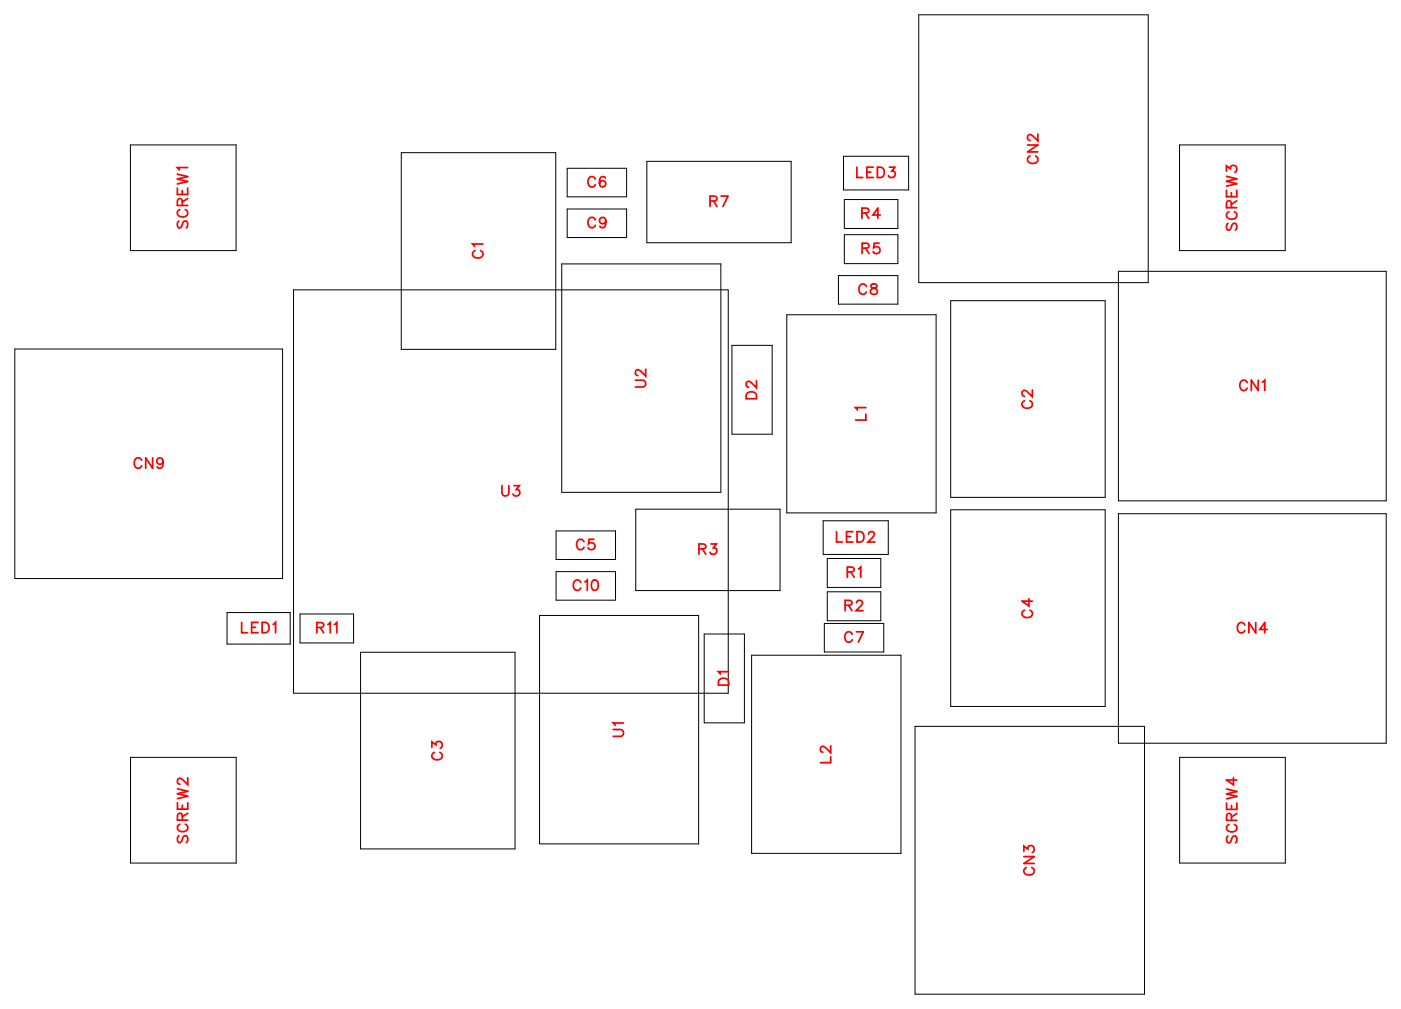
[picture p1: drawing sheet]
<svg xmlns="http://www.w3.org/2000/svg" width="96mm" height="69mm" viewBox="0 0 96 69" stroke-linecap="round" stroke-linejoin="round" font-family="sans-serif">
<g fill="none" stroke="#000" stroke-width=".07">
<path d="M9 9.9h7.2v7.3h-7.2zM20.2 19.9h29.8v27.7h-29.8zM27.5 10.5h10.7v13.5h-10.7zM38.6 18.1h10.9v15.7h-10.9zM38.9 11.6h4.1v1.9h-4.1zM38.9 14.3h4.1v2h-4.1zM44.4 11.1h9.9v5.6h-9.9zM57.6 18.9h4v2h-4zM57.9 10.7h4.5v2.3h-4.5zM58 13.7h3.6v2h-3.6zM58 16.1h3.6v2h-3.6zM63.1 1h15.7v18.4h-15.7z"/>
<path d="M76.8 18.6h18.4v15.8h-18.4zM81 9.9h7.2v7.3h-7.2zM1 24h18.4v15.7h-18.4zM38.2 36.4h4.1v2h-4.1zM38.2 39.2h4.1v2h-4.1zM43.6 34.9h10v5.6h-10zM50.2 23.7h2.8v6.1h-2.8zM54 21.6h10.3v13.6h-10.3zM56.5 35.7h4.5v2.4h-4.5zM56.8 38.3h3.7v2h-3.7zM65.3 20.6h10.6v13.5h-10.6zM65.3 35h10.6v13.5h-10.6z"/>
<path d="M76.8 35.3h18.4v15.7h-18.4zM9 52h7.2v7.2h-7.2zM15.6 42h4.3v2.2h-4.3zM20.6 42.1h3.7v2h-3.7zM24.8 44.8h10.6v13.5h-10.6zM37 42.2h11v15.7h-11zM48.3 43.5h2.8v6.1h-2.8zM51.6 45h10.3v13.6h-10.3zM56.6 42.8h4.1v2h-4.1zM56.8 40.6h3.7v2h-3.7zM62.8 49.9h15.8v18.3h-15.8zM81 52h7.2v7.2h-7.2z"/>
</g>
<g fill="none" stroke="#f00" stroke-width=".12">
<path d="M12.2 12.9v.4h.7v-.4M12.2 12l.7 .1-.7 .2 .7 .2-.7 .1M12.3 15.2l-.1 .1 .1 .3h.1l.3-.4h.1l.1 .1-.1 .3M12.3 14.4a.26 .26 0 0 0-.1 .3 .26 .26 0 0 0 .2 .2h.2a.26 .26 0 0 0 .3-.2 .26 .26 0 0 0-.2-.3M12.5 14.1v-.4h-.3v.4h.7M12.5 13.1v.2M12.9 11.5h-.7l.1 .2M12.9 13.6l-.4 .3M32.6 17.2a.26 .26 0 0 0-.2 .3 .26 .26 0 0 0 .3 .2h.2a.26 .26 0 0 0 .3-.2 .26 .26 0 0 0-.2-.3M33.2 16.8h-.8l.2 .1M40.9 12.3a.26 .26 0 0 0-.3-.2 .26 .26 0 0 0-.2 .3v.2a.26 .26 0 0 0 .2 .2 .26 .26 0 0 0 .3-.1M40.9 15.1a.26 .26 0 0 0-.3-.2 .26 .26 0 0 0-.2 .3v.2a.26 .26 0 0 0 .2 .2 .26 .26 0 0 0 .3-.1"/>
<path d="M41.6 12.2h-.1a.35 .35 0 0 0-.4 .2 .35 .35 0 0 0 .3 .4 .22 .22 0 0 0 .2-.2 .22 .22 0 0 0-.2-.2 .22 .22 0 0 0-.2 .2M41.6 15.2a.22 .22 0 0 1-.3 .1 .22 .22 0 0 1-.1-.3 .22 .22 0 0 1 .4 0v.2a.34 .34 0 0 1-.3 .4l-.1-.1M48.7 13.8h.5v-.2l-.2-.1h-.3v.7M49 13.8l.2 .4M49.5 13.5h.5l-.4 .7M58.8 11.5v.7h.4M59.2 14.6h.4v-.2l-.1-.1h-.3v.7M59.2 17h.4l.1-.2-.2-.1h-.3v.7M59.4 14.6l.2 .4M59.4 17l.3 .4M59.5 19.7a.26 .26 0 0 0-.3-.2 .26 .26 0 0 0-.2 .3v.1a.26 .26 0 0 0 .2 .3 .26 .26 0 0 0 .3-.2M59.5 11.8h.3"/>
<path d="M59.8 19.5v.2l.3 .1 .1 .2a.24 .24 0 0 1-.2 .2 .24 .24 0 0 1-.2-.2l.4-.3v-.2zM60 11.5h-.5v.7h.5M60.2 11.5h.3a.38 .38 0 0 1 .2 .3 .38 .38 0 0 1-.2 .4h-.3zM60.3 16.7h-.3v.3a.25 .25 0 0 1 .4 0 .25 .25 0 0 1-.1 .4 .25 .25 0 0 1-.4-.1M60.4 14.8h-.5l.4-.5v.7M61.1 11.5h.3l-.2 .2a.24 .24 0 0 1 .2 .4 .24 .24 0 0 1-.4 0M70.5 10h.8l-.8 .4h.8M70.7 10.7a.26 .26 0 0 0-.2 .3 .26 .26 0 0 0 .3 .2h.2a.26 .26 0 0 0 .3-.2 .26 .26 0 0 0-.2-.3M71.3 9.2v.5l-.4-.4-.2-.1-.2 .2v.1l.2 .1M84.2 11.8v-.4l.3 .2a.24 .24 0 0 1 .4-.2 .24 .24 0 0 1-.1 .4M84.2 13.1v.4h.7v-.4M84.2 12.1l.7 .2-.7 .1 .7 .2-.7 .2"/>
<path d="M84.3 15.3l-.1 .2 .1 .3 .2-.1 .2-.4h.1l.1 .2-.1 .3M84.4 14.5a.26 .26 0 0 0-.2 .3 .26 .26 0 0 0 .3 .2h.1a.26 .26 0 0 0 .3-.2 .26 .26 0 0 0-.2-.3M84.5 14.3v-.4l-.2-.1-.1 .5h.7M84.5 13.2v.3M84.9 13.8l-.4 .2M9.7 31.6a.26 .26 0 0 0-.3-.2 .26 .26 0 0 0-.2 .3v.2a.26 .26 0 0 0 .2 .2 .26 .26 0 0 0 .3-.1M10.5 31.4v.7l-.5-.7v.7M11.2 31.7a.22 .22 0 0 1-.3 .2 .22 .22 0 0 1-.1-.4 .22 .22 0 0 1 .4 0v.2a.34 .34 0 0 1-.3 .4l-.1-.1M34.5 33.3v.5l.2 .2 .2-.1v-.6M35.3 33.3h.4l-.2 .3a.24 .24 0 0 1 .1 .4 .24 .24 0 0 1-.4-.1M39.9 40a.26 .26 0 0 0-.3-.2 .26 .26 0 0 0-.2 .3v.2a.26 .26 0 0 0 .2 .2 .26 .26 0 0 0 .3-.1M40.1 37.2a.26 .26 0 0 0-.3-.2 .26 .26 0 0 0-.2 .3v.2a.26 .26 0 0 0 .2 .2 .26 .26 0 0 0 .3-.1"/>
<path d="M40.1 39.9l.2-.1v.7M40.7 39.8h.1a.37 .37 0 0 1 .3 .4 .37 .37 0 0 1-.3 .3 .45 .45 0 0 1-.1-.7zM40.8 37h-.4v.3a.25 .25 0 0 1 .4 0 .25 .25 0 0 1-.1 .4 .25 .25 0 0 1-.3-.1M43.6 26.1h.5l.2 .2-.1 .2-.6 .1M44.3 25.3v.5l-.3-.3-.2-.1-.2 .1v.1l.2 .2M48 37.7l.4-.1 .1-.1-.2-.2h-.3v.7M48.2 37.7l.3 .3M48.8 37.3h.4l-.2 .3a.24 .24 0 0 1 .2 .4 .25 .25 0 0 1-.5-.1M51.3 27l.2-.1 .3 .1 .1 .4h-.7zM51.9 26.1v.5l-.3-.3-.2-.1-.2 .1v.1l.2 .2M57.4 36.5v.7h.4M58.1 36.8h.3"/>
<path d="M58.2 39.3l.4-.1v-.1l-.1-.2h-.3v.7M58.4 39.3l.2 .3M58.6 36.5h-.5v.7h.5M58.8 36.5h.3a.38 .38 0 0 1 .2 .3 .38 .38 0 0 1-.2 .4h-.3zM58.9 39.1l.2-.2v.7M59.4 28h-.7l.2 .1M59.4 28.4v.4h-.7M59.6 36.7l.2-.2h.1l.1 .1-.1 .3-.3 .3h.5M70.3 27.5a.26 .26 0 0 0-.1 .3 .26 .26 0 0 0 .2 .2h.2a.26 .26 0 0 0 .3-.2 .26 .26 0 0 0-.2-.3M70.9 26.8v.4l-.4-.3-.2-.1-.1 .1v.2l.1 .1M85.6 26.3a.26 .26 0 0 0-.3-.2 .26 .26 0 0 0-.2 .3v.1a.26 .26 0 0 0 .2 .3 .26 .26 0 0 0 .3-.2M86.4 26.1v.7l-.5-.7v.7"/>
<path d="M86.7 26.2l.1-.1v.7M12.2 55.1v.4h.7v-.4M12.2 54.1l.7 .2-.7 .2 .7 .2-.7 .1M12.3 57.4l-.1 .1 .1 .3h.2l.1-.4h.2l.1 .1-.1 .3M12.4 56.6a.26 .26 0 0 0-.2 .3 .26 .26 0 0 0 .3 .2h.1a.26 .26 0 0 0 .3-.2 .26 .26 0 0 0-.2-.3M12.5 56.3v-.4h-.2l-.1 .4h.7M12.5 55.3v.2M12.9 53.4v.5l-.3-.4-.3-.1-.1 .2v.1l.2 .1M12.9 55.8l-.4 .3M16.6 42.7v.7h.4M17.3 43.1h.2M17.7 42.7h-.4v.7h.4"/>
<path d="M18 42.7h.2a.38 .38 0 0 1 .3 .4 .38 .38 0 0 1-.3 .3h-.2zM18.8 42.9l.1-.2v.7M21.8 43.1l.4-.1v-.1l-.1-.2h-.3v.7M22 43.1l.2 .3M22.5 42.9l.2-.2v.7M23 42.9l.1-.2v.7M29.7 51.3v-.4l.2 .2a.24 .24 0 0 1 .4-.2 .25 .25 0 0 1-.1 .5M29.8 51.6a.26 .26 0 0 0-.2 .3 .26 .26 0 0 0 .3 .2h.2a.26 .26 0 0 0 .3-.2 .26 .26 0 0 0-.2-.3M42.1 50.1h.5l.2 .2-.1 .2h-.6M42.8 49.6h-.7l.1 .2M49.4 46.6h.2h.3l.1 .4h-.7zM50 46.1h-.7l.2 .2"/>
<path d="M57 51.2v.5l-.3-.4-.2-.1-.2 .2v.1l.2 .1M57 51.9v.5h-.7M58 41.5h.4l.1-.2-.2-.1h-.3v.7M58.3 41.5l.2 .4M58.5 43.5a.26 .26 0 0 0-.3-.1 .26 .26 0 0 0-.2 .2v.2a.26 .26 0 0 0 .2 .3 .26 .26 0 0 0 .3-.2M58.8 43.4h.5l-.4 .7M58.8 41.4l.1-.2h.2l.1 .1-.1 .3-.3 .3h.4M70.3 58.4v-.3l.3 .2a.24 .24 0 0 1 .3-.2 .24 .24 0 0 1 0 .4M70.3 58.8h.7l-.7 .5h.7M70.3 41.9a.26 .26 0 0 0-.1 .3 .26 .26 0 0 0 .2 .2h.2a.26 .26 0 0 0 .3-.2 .26 .26 0 0 0-.2-.3M70.5 59.6a.26 .26 0 0 0-.2 .2 .26 .26 0 0 0 .3 .3h.1a.26 .26 0 0 0 .3-.3 .26 .26 0 0 0-.2-.2M70.6 41.1v.5l-.4-.3h.7"/>
<path d="M84.2 55.1v.5h.7v-.5M84.2 54.2l.7 .1-.7 .2 .7 .2-.7 .1M84.3 57.4l-.1 .1 .1 .4 .2-.1 .2-.4h.1l.1 .1-.1 .4M84.4 56.6a.26 .26 0 0 0-.2 .3 .26 .26 0 0 0 .3 .2h.1a.26 .26 0 0 0 .3-.2 .26 .26 0 0 0-.2-.3M84.5 56.3v-.4h-.2l-.1 .4h.7M84.5 55.3v.3M84.7 53.4v.5l-.5-.4h.7M84.9 55.8l-.4 .3M85.5 42.9a.26 .26 0 0 0-.3-.2 .26 .26 0 0 0-.3 .3v.2a.26 .26 0 0 0 .3 .2 .26 .26 0 0 0 .3-.1M86.2 42.7v.7l-.5-.7v.7M87 43.2h-.5l.3-.5v.7"/>
</g>
<g font-size="1.2" fill="#fff">
<text x="71.6" y="11.3" transform="rotate(-90 71.6 11.3)">CN2</text>
<text x="13.2" y="15.7" transform="rotate(-90 13.2 15.7)">SCREW1</text>
<text x="33.5" y="17.8" transform="rotate(-90 33.5 17.8)">C1</text>
<text x="40.3" y="13.1">C6</text>
<text x="40.3" y="15.9">C9</text>
<text x="48.7" y="14.5">R7</text>
<text x="58.8" y="12.5">LED3</text>
<text x="59.1" y="15.3">R4</text>
<text x="59.1" y="17.7">R5</text>
<text x="85.2" y="15.9" transform="rotate(-90 85.2 15.9)">SCREW3</text>
<text x="58.9" y="20.5">C8</text>
<text x="44.6" y="26.6" transform="rotate(-90 44.6 26.6)">U2</text>
<text x="52.2" y="27.4" transform="rotate(-90 52.2 27.4)">D2</text>
<text x="59.7" y="28.9" transform="rotate(-90 59.7 28.9)">L1</text>
<text x="71.2" y="28.1" transform="rotate(-90 71.2 28.1)">C2</text>
<text x="85.1" y="27.1">CN1</text>
<text x="9.2" y="32.4">CN9</text>
<text x="34.4" y="34.3">U3</text>
<text x="39.3" y="40.8">C10</text>
<text x="39.5" y="38">C5</text>
<text x="47.9" y="38.3">R3</text>
<text x="57.4" y="37.5">LED2</text>
<text x="58.1" y="39.9">R1</text>
<text x="16.5" y="43.7">LED1</text>
<text x="21.7" y="43.7">R11</text>
<text x="50.3" y="47.1" transform="rotate(-90 50.3 47.1)">D1</text>
<text x="57.9" y="44.4">C7</text>
<text x="58" y="42.2">R2</text>
<text x="71.2" y="42.4" transform="rotate(-90 71.2 42.4)">C4</text>
<text x="84.9" y="43.7">CN4</text>
<text x="30.7" y="52.2" transform="rotate(-90 30.7 52.2)">C3</text>
<text x="43.1" y="50.6" transform="rotate(-90 43.1 50.6)">U1</text>
<text x="57.3" y="52.4" transform="rotate(-90 57.3 52.4)">L2</text>
<text x="13.2" y="57.9" transform="rotate(-90 13.2 57.9)">SCREW2</text>
<text x="85.2" y="57.9" transform="rotate(-90 85.2 57.9)">SCREW4</text>
<text x="71.3" y="60.1" transform="rotate(-90 71.3 60.1)">CN3</text>
</g>
</svg>
